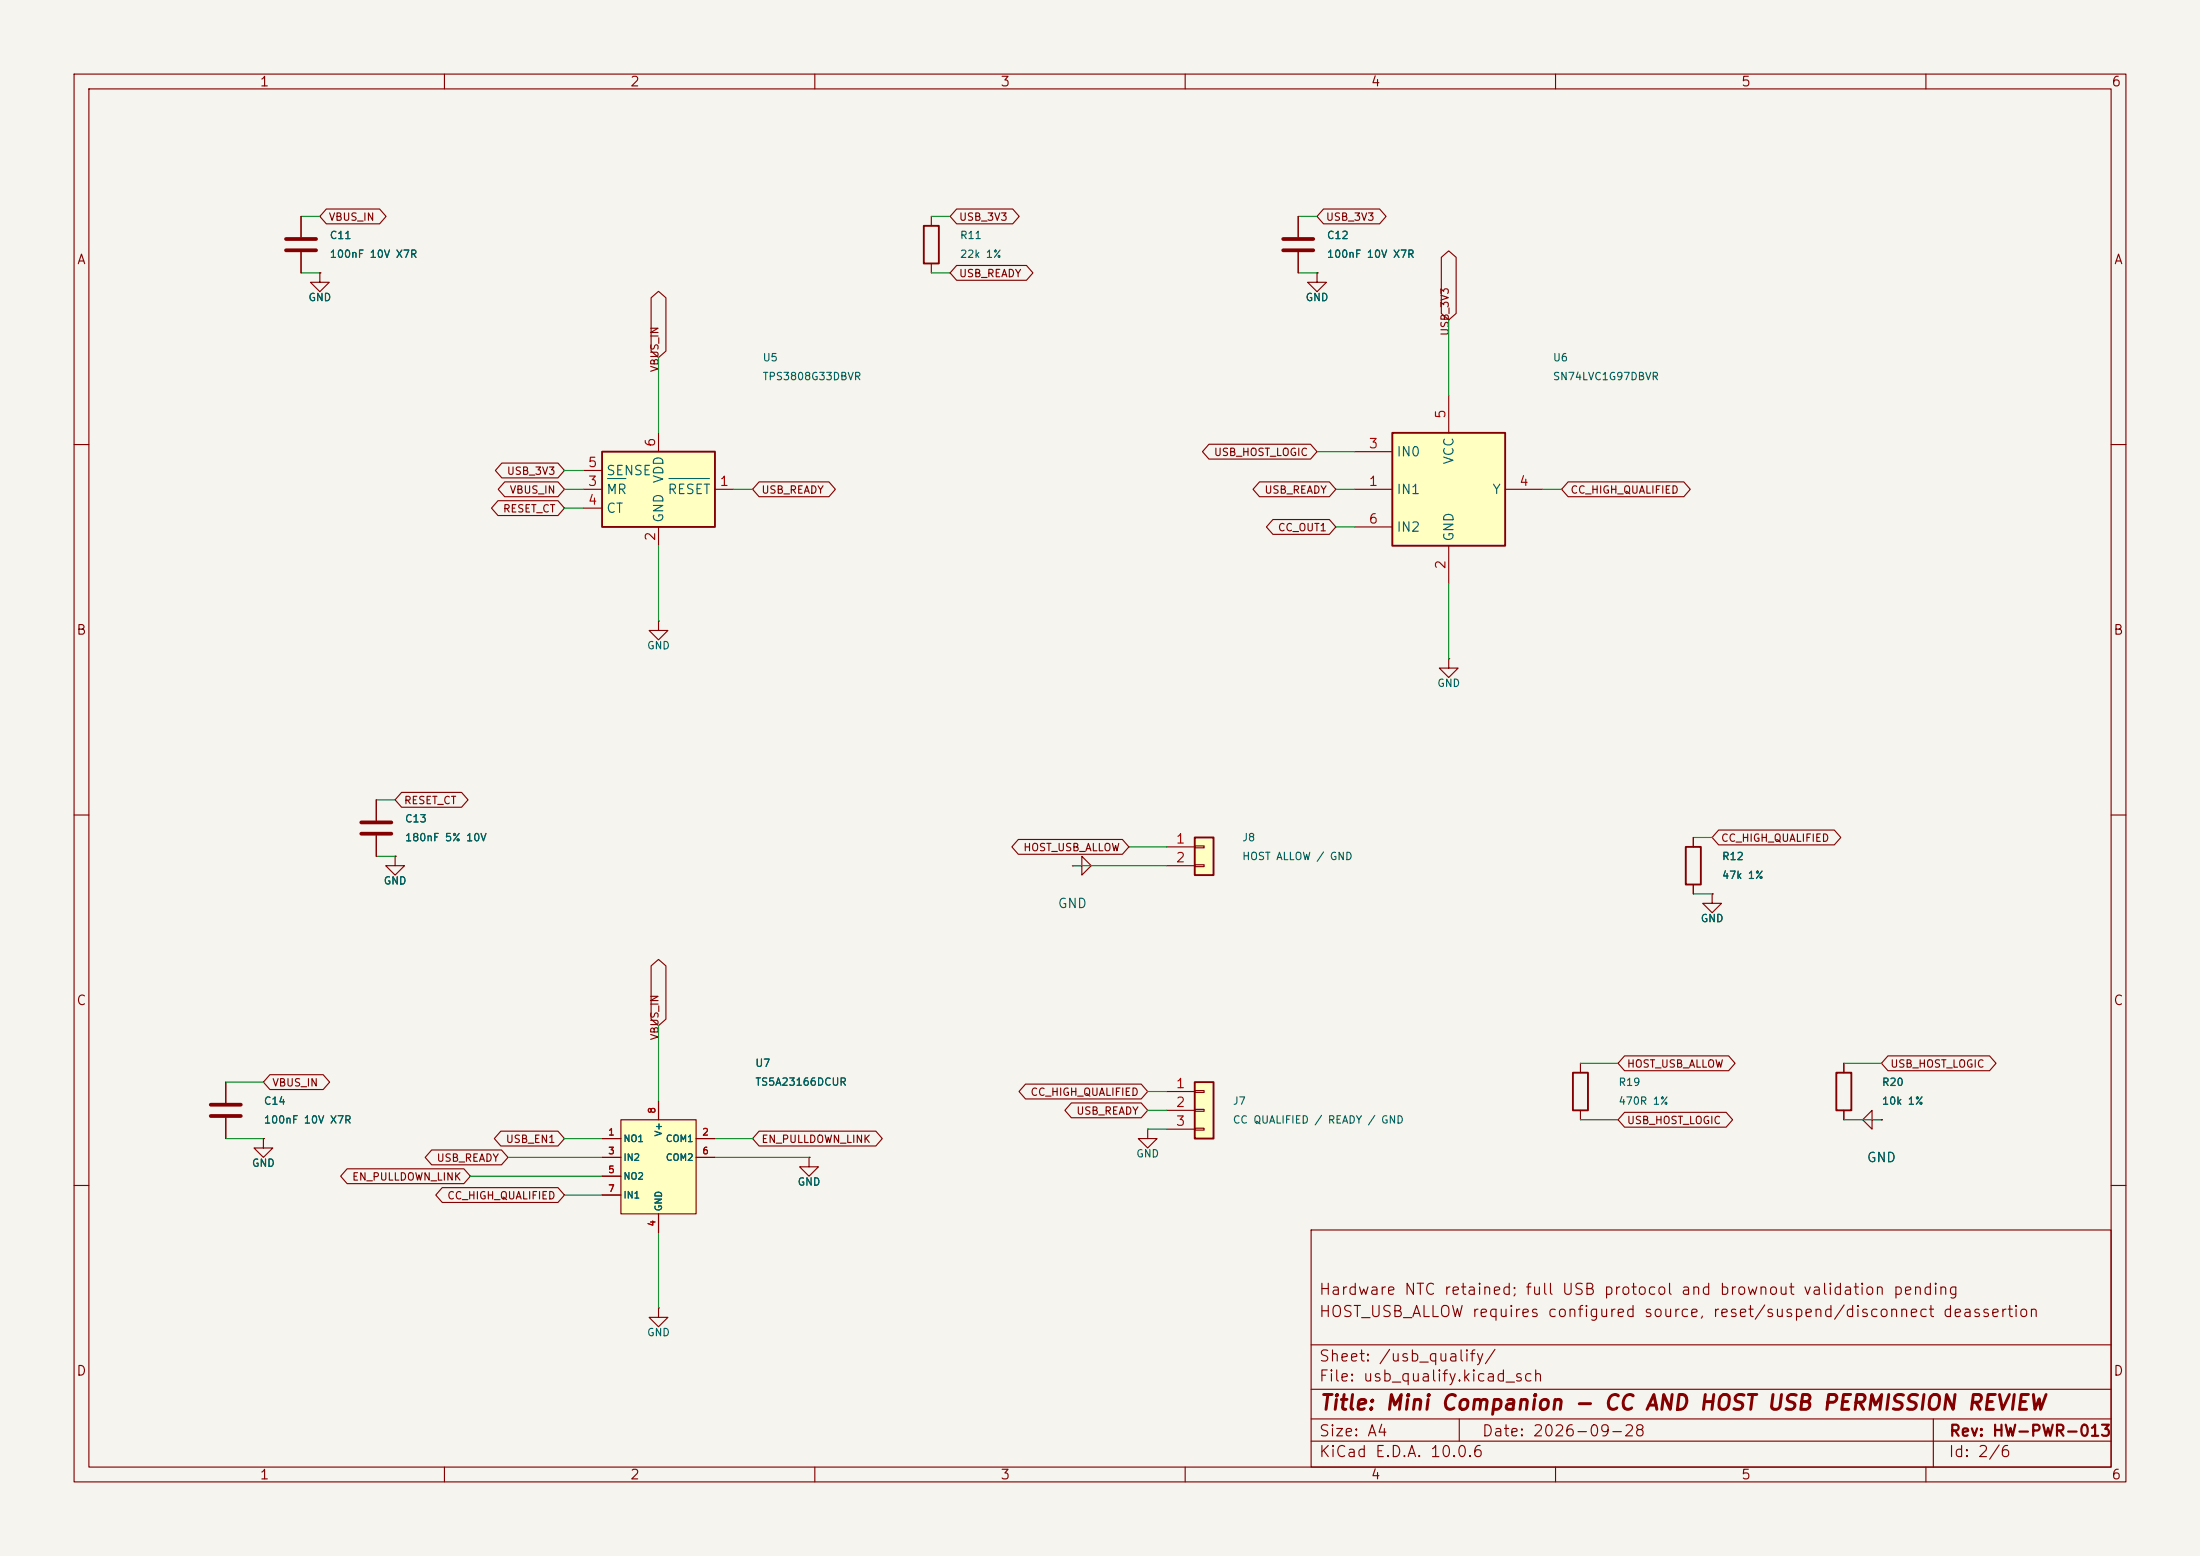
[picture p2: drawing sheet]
<svg xmlns="http://www.w3.org/2000/svg" width="297mm" height="210mm" viewBox="0 0 297 210" stroke-linecap="round" stroke-linejoin="round" font-family="sans-serif">
<path d="M0 0h297v210h-297z" fill="#f5f4ef" stroke="#f5f4ef" stroke-width=".14"/>
<g fill="none" stroke="#840000" stroke-width=".15">
<path d="M10 10h277v190h-277zM12 12h273v186h-273zM60 10v2M110 10v2M160 10v2M210 10v2M260 10v2M40.6 29.2v2.8M40.6 34v2.8M10 60h2M285 60h2M88.9 83.8v1.3h1.3l-1.3 1.3-1.3-1.3h1.3"/>
<path d="M88.9 83.8h.1M10 110h2M285 110h2M35.6 153.7v1.2h1.2l-1.2 1.3-1.3-1.3h1.3M35.6 153.7h.1M10 160h2M177 166h108v32h-108zM285 160h2M60 198v2M110 198v2M160 198v2M177 194.5h108"/>
<path d="M177 191.5h108M177 187.5h108M177 181.5h108M197 191.5v3M210 198v2M260 198v2M261 191.5v6.5"/>
</g>
<path d="M38.6 32.3h4.1M38.6 33.8h4.1" fill="none" stroke="#840000" stroke-width=".51"/>
<path d="M83.8 151.1h10.2v12.7h-10.2z" fill="#ffffc2"/>
<path d="M43.2 36.8v1.3h1.2l-1.2 1.3-1.3-1.3h1.3M43.2 36.8h.1M81.3 153.7h2.5M81.3 156.2h2.5M81.3 158.8h2.5M83.8 151.1h10.2v12.7h-10.2zM88.9 148.6v2.5M94 153.7h2.5M94 156.2h2.5M81.3 161.3h2.5M88.9 163.8v2.6" fill="none" stroke="#840000" stroke-width=".15"/>
<path d="M161.3 146.1h2.5v7.6h-2.5z" fill="#ffffc2"/>
<path d="M161.3 146.1h2.5v7.6h-2.5z" fill="none" stroke="#840000" stroke-width=".25"/>
<path d="M109.2 156.2v1.3h1.3l-1.3 1.3-1.3-1.3h1.3M109.2 156.2h.1M157.5 147.3h3.8M157.5 149.9h3.8M157.5 152.4h3.8M161.3 147.2h1.3v.2h-1.3zM161.3 149.7h1.3v.3h-1.3zM161.3 152.3h1.3v.2h-1.3z" fill="none" stroke="#840000" stroke-width=".15"/>
<path d="M81.3 61h15.2v10.1h-15.2z" fill="#ffffc2"/>
<path d="M124.7 30.5h2v5.1h-2zM81.3 61h15.2v10.1h-15.2zM247.9 144.8h2v5.1h-2z" fill="none" stroke="#840000" stroke-width=".25"/>
<g fill="none" stroke="#840000" stroke-width=".15">
<path d="M125.7 29.2v1.3M125.7 35.6v1.2M175.3 29.2v2.8M175.3 34v2.8M88.9 58.4v2.6M78.7 66h2.6M78.7 68.6h2.6M78.7 63.5h2.6M88.9 71.1v2.6M96.5 66h2.6M248.9 143.5v1.3M248.9 149.9v1.2"/>
<path d="M252.7 151.1v-1.2l-1.2 1.2 1.2 1.3v-1.3h1.3M254 151.1h.1M88.9 176.5v1.3h1.3l-1.3 1.3-1.3-1.3h1.3M88.9 176.5h.1"/>
</g>
<path d="M82 64.6h2.5M90.3 64.6h5.5" fill="none" stroke="#006464" stroke-width=".15"/>
<path d="M173.2 32.3h4.1M173.2 33.8h4.1" fill="none" stroke="#840000" stroke-width=".51"/>
<path d="M188 58.4h15.2v15.3h-15.2z" fill="#ffffc2"/>
<path d="M188 58.4h15.2v15.3h-15.2z" fill="none" stroke="#840000" stroke-width=".25"/>
<path d="M177.8 36.8v1.3h1.3l-1.3 1.3-1.3-1.3h1.3M177.8 36.8h.1M195.6 53.3v5.1M182.9 66h5.1M182.9 61h5.1M182.9 71.1h5.1M195.6 73.7v5M203.2 66h5.1M50.8 108v2.7M50.8 112.8v2.8" fill="none" stroke="#840000" stroke-width=".15"/>
<path d="M48.8 111h4M48.8 112.5h4" fill="none" stroke="#840000" stroke-width=".51"/>
<path d="M161.3 113h2.5v5.1h-2.5z" fill="#ffffc2"/>
<path d="M161.3 113h2.5v5.1h-2.5zM227.6 114.3h2v5.1h-2zM212.3 144.8h2.1v5.1h-2.1z" fill="none" stroke="#840000" stroke-width=".25"/>
<g fill="none" stroke="#840000" stroke-width=".15">
<path d="M40.6 29.2v2.8M40.6 34v2.8M43.2 36.8h.1M44.1 28.2h7.1l.9 1-.9 1h-7.1l-.9-1zM129.1 28.2h7.6l.9 1-.9 1h-7.6l-.8-1zM129.1 35.8h9.5l.9 1-.9 1h-9.5l-.8-1zM175.3 29.2v2.8M175.3 34v2.8M177.8 36.8h.1M178.7 28.2h7.5l.9 1-.9 1h-7.5l-.9-1zM194.6 34.7l1-.8 1 .8v7.6l-1 .9-1-.9zM87.9 40.2l1-.9 1 .9v7.2l-1 .9-1-.9z"/>
<path d="M163.2 60h13.7l.9 1-.9 1h-13.7l-.9-1zM67.2 67.6h8.1l.9 1-.9 1h-8.1l-.8-1zM67.8 62.5h7.5l.9 1-.9 1h-7.5l-.9-1zM68.1 65h7.2l.9 1-.9 1h-7.2l-.8-1zM102.5 65h9.4l.9 1-.9 1h-9.4l-.9-1zM170 65h9.5l.8 1-.8 1h-9.5l-.8-1zM171.8 70.1h7.7l.8 1-.8 1h-7.7l-.8-1zM211.7 65h15.6l.9 1-.9 1h-15.6l-.9-1zM195.6 88.9v1.3h1.2l-1.2 1.2-1.3-1.2h1.3M195.6 88.9h.1M50.8 108v2.7M50.8 112.8v2.8"/>
<path d="M53.3 115.6v1.2h1.3l-1.3 1.3-1.2-1.3h1.2M53.3 115.6h.1M54.2 106.9h8.1l.9 1.1-.9 1h-8.1l-.9-1zM137.5 113.3h14l.9 1-.9 1h-14l-.9-1zM144.8 116.8h1.2v-1.2l1.3 1.2-1.3 1.3v-1.3M144.8 116.8h.1M157.5 114.3h3.8M157.5 116.8h3.8M161.3 114.2h1.3v.2h-1.3zM161.3 116.7h1.3v.3h-1.3zM228.6 113v1.3M228.6 119.4v1.3"/>
<path d="M232 112h15.6l.9 1-.9 1h-15.6l-.9-1zM87.9 130.4l1-.9 1 .9v7.2l-1 .8-1-.8zM231.1 120.7v1.2h1.3l-1.3 1.3-1.2-1.3h1.2M231.1 120.7h.1M30.5 146.1v2.7M30.5 150.9v2.8M35.6 153.7h.1M36.4 145h7.2l.9 1.1-.9 1h-7.2l-.8-1zM46.9 157.7h15.7l.9 1.1-.9 1h-15.7l-.9-1zM58.3 155.2h9.4l.9 1-.9 1h-9.4l-.9-1zM67.6 152.7h7.7l.9 1-.9 1h-7.7l-.9-1zM81.3 153.7h2.5"/>
<path d="M81.3 156.2h2.5M81.3 158.8h2.5M88.9 148.6v2.5M94 153.7h2.5M94 156.2h2.5M102.5 152.7h15.7l.9 1-.9 1h-15.7l-.9-1zM109.2 156.2h.1M138.4 146.3h15.7l.8 1-.8 1h-15.7l-.8-1zM144.6 148.9h9.5l.8 1-.8 1h-9.5l-.8-1zM154.9 152.4v1.3h1.3l-1.3 1.2-1.2-1.2h1.2M154.9 152.4h.1M213.4 143.5v1.3"/>
<path d="M213.4 149.9v1.2M219.3 142.5h14.1l.8 1-.8 1h-14.1l-.9-1zM219.3 150.1h13.7l.9 1-.9 1h-13.7l-.9-1zM248.9 143.5v1.3M248.9 149.9v1.2M254 151.1h.1M254.9 142.5h13.7l.9 1-.9 1h-13.7l-.9-1zM59.7 160.3h15.6l.9 1-.9 1h-15.6l-.9-1zM81.3 161.3h2.5M88.9 163.8v2.6"/>
</g>
<path d="M28.4 149.1h4.1M28.4 150.6h4.1" fill="none" stroke="#840000" stroke-width=".51"/>
<g fill="none" stroke="#009600" stroke-width=".15">
<path d="M40.6 29.2h2.6M40.6 36.8h2.6M125.7 29.2h2.6M125.7 36.8h2.6M175.3 29.2h2.5M175.3 36.8h2.5M88.9 48.3v10.1M195.6 43.2v10.1M76.2 66h2.5M76.2 63.5h2.5M76.2 68.6h2.5M88.9 73.7v10.1"/>
<path d="M99.1 66h2.5M177.8 61h5.1M180.3 66h2.6M180.3 71.1h2.6M195.6 78.7v10.2M208.3 66h2.5M50.8 115.6h2.5M50.8 108h2.5M144.8 116.8h12.7M152.4 114.3h5.1M228.6 113h2.5M88.9 138.4v10.2"/>
<path d="M228.6 120.7h2.5M30.5 146.1h5.1M30.5 153.7h5.1M63.5 158.8h17.8M68.6 156.2h12.7M76.2 153.7h5.1M96.5 156.2h12.7M96.5 153.7h5.1M154.9 147.3h2.6M154.9 149.9h2.6M154.9 152.4h2.6M213.4 151.1h5"/>
<path d="M213.4 143.5h5M248.9 151.1h5.1M248.9 143.5h5.1M76.2 161.3h5.1M88.9 166.4v10.1"/>
</g>
<text font-size="2" fill="#840000" x="178" y="190.8">Title: Mini Companion - CC AND HOST USB PERMISSION REVIEW</text>
<g font-size="1.5" fill="#840000">
<text x="178" y="178.1">HOST_USB_ALLOW requires configured source, reset/suspend/disconnect deassertion</text>
<text x="178" y="175.1">Hardware NTC retained; full USB protocol and brownout validation pending</text>
<text x="178" y="184.1">Sheet: /usb_qualify/</text>
<text x="178" y="186.8">File: usb_qualify.kicad_sch</text>
<text x="178" y="197">KiCad E.D.A. 10.0.6</text>
<text x="178" y="194.2">Size: A4</text>
<text x="200" y="194.2">Date: 2026-09-28</text>
<text x="263" y="197">Id: 2/6</text>
<text x="263" y="194.2">Rev: HW-PWR-013</text>
</g>
<g font-size="1.3" fill="#840000">
<text x="35" y="12">1</text>
<text x="85" y="12">2</text>
<text x="135" y="12">3</text>
<text x="185" y="12">4</text>
<text x="235" y="12">5</text>
<text x="285" y="12">6</text>
<text x="10.3" y="36">A</text>
<text x="285.3" y="36">A</text>
<text x="10.2" y="86">B</text>
<text x="285.2" y="86">B</text>
<text x="10.2" y="136">C</text>
<text x="285.2" y="136">C</text>
<text x="10.2" y="186">D</text>
<text x="285.2" y="186">D</text>
<text x="35" y="200">1</text>
<text x="85" y="200">2</text>
<text x="135" y="200">3</text>
<text x="185" y="200">4</text>
<text x="235" y="200">5</text>
<text x="285" y="200">6</text>
</g>
<g font-size="1.3" fill="#a90000">
<text x="195.4" y="56.6" transform="rotate(-90 195.4 56.6)">5</text>
<text x="79.3" y="65.9">3</text>
<text x="79.3" y="63.4">5</text>
<text x="88.8" y="60.4" transform="rotate(-90 88.8 60.4)">6</text>
<text x="97.1" y="65.9">1</text>
<text x="184.7" y="65.9">1</text>
<text x="184.7" y="60.8">3</text>
<text x="205" y="65.9">4</text>
<text x="79.3" y="68.4">4</text>
<text x="184.7" y="71">6</text>
<text x="88.8" y="73.1" transform="rotate(-90 88.8 73.1)">2</text>
<text x="195.4" y="76.9" transform="rotate(-90 195.4 76.9)">2</text>
<text x="158.7" y="114.2">1</text>
<text x="158.7" y="116.7">2</text>
<text x="158.7" y="147.2">1</text>
<text x="158.7" y="149.7">2</text>
<text x="158.7" y="152.3">3</text>
</g>
<g font-size="1.3" fill="#006464">
<text x="81.8" y="64.5">SENSE</text>
<text x="89.9" y="65.3" transform="rotate(-90 89.9 65.3)">VDD</text>
<text x="188.4" y="61.9">IN0</text>
<text x="196.5" y="62.8" transform="rotate(-90 196.5 62.8)">VCC</text>
<text x="81.8" y="67">MR</text>
<text x="81.8" y="69.5">CT</text>
<text x="89.9" y="70.6" transform="rotate(-90 89.9 70.6)">GND</text>
<text x="90" y="67">RESET</text>
<text x="188.4" y="67">IN1</text>
<text x="201.4" y="67">Y</text>
<text x="188.4" y="72.1">IN2</text>
<text x="196.5" y="73.2" transform="rotate(-90 196.5 73.2)">GND</text>
<text x="142.7" y="122.9">GND</text>
<text x="251.9" y="157.2">GND</text>
</g>
<g font-size="1" fill="#840000">
<text x="44.3" y="30">VBUS_IN</text>
<text x="129.4" y="30">USB_3V3</text>
<text x="178.9" y="30">USB_3V3</text>
<text x="129.4" y="37.7">USB_READY</text>
<text x="195.8" y="45.4" transform="rotate(-90 195.8 45.4)">USB_3V3</text>
<text x="89.1" y="50.3" transform="rotate(-90 89.1 50.3)">VBUS_IN</text>
<text x="68.4" y="64.3">USB_3V3</text>
<text x="163.8" y="61.8">USB_HOST_LOGIC</text>
<text x="67.8" y="69.4">RESET_CT</text>
<text x="68.7" y="66.9">VBUS_IN</text>
<text x="102.7" y="66.9">USB_READY</text>
<text x="170.6" y="66.9">USB_READY</text>
<text x="172.4" y="71.9">CC_OUT1</text>
<text x="211.9" y="66.9">CC_HIGH_QUALIFIED</text>
<text x="54.5" y="108.8">RESET_CT</text>
<text x="232.3" y="113.9">CC_HIGH_QUALIFIED</text>
<text x="138.1" y="115.1">HOST_USB_ALLOW</text>
<text x="89.1" y="140.5" transform="rotate(-90 89.1 140.5)">VBUS_IN</text>
<text x="36.7" y="146.9">VBUS_IN</text>
<text x="139" y="148.1">CC_HIGH_QUALIFIED</text>
<text x="219.6" y="144.3">HOST_USB_ALLOW</text>
<text x="255.1" y="144.3">USB_HOST_LOGIC</text>
<text x="68.2" y="154.5">USB_EN1</text>
<text x="102.7" y="154.5">EN_PULLDOWN_LINK</text>
<text x="145.2" y="150.7">USB_READY</text>
<text x="219.6" y="152">USB_HOST_LOGIC</text>
<text x="47.5" y="159.6">EN_PULLDOWN_LINK</text>
<text x="58.9" y="157">USB_READY</text>
<text x="60.3" y="162.1">CC_HIGH_QUALIFIED</text>
</g>
<g font-size="1" fill="#006464">
<text x="44.4" y="32.5">C11</text>
<text x="44.4" y="35">100nF 10V X7R</text>
<text x="129.5" y="32.5">R11</text>
<text x="129.5" y="35">22k 1%</text>
<text x="179.1" y="32.5">C12</text>
<text x="179.1" y="35">100nF 10V X7R</text>
<text x="41.6" y="40.9">GND</text>
<text x="176.2" y="40.9">GND</text>
<text x="102.9" y="49">U5</text>
<text x="102.9" y="51.6">TPS3808G33DBVR</text>
<text x="209.6" y="49">U6</text>
<text x="209.6" y="51.6">SN74LVC1G97DBVR</text>
<text x="87.3" y="87.9">GND</text>
<text x="194" y="93">GND</text>
<text x="54.6" y="111.2">C13</text>
<text x="54.6" y="113.8">180nF 5% 10V</text>
<text x="167.6" y="113.8">J8</text>
<text x="51.7" y="119.6">GND</text>
<text x="167.6" y="116.3">HOST ALLOW / GND</text>
<text x="232.4" y="116.3">R12</text>
<text x="232.4" y="118.9">47k 1%</text>
<text x="229.5" y="124.7">GND</text>
<text x="35.5" y="149.3">C14</text>
<text x="101.9" y="144.2">U7</text>
<text x="101.9" y="146.8">TS5A23166DCUR</text>
<text x="166.4" y="149.3">J7</text>
<text x="218.4" y="146.8">R19</text>
<text x="218.4" y="149.3">470R 1%</text>
<text x="254" y="146.8">R20</text>
<text x="254" y="149.3">10k 1%</text>
<text x="35.5" y="151.9">100nF 10V X7R</text>
<text x="166.4" y="151.9">CC QUALIFIED / READY / GND</text>
<text x="33.9" y="157.7">GND</text>
<text x="107.6" y="160.3">GND</text>
<text x="153.3" y="156.5">GND</text>
<text x="87.3" y="180.6">GND</text>
</g>
<g font-size=".9" fill="#a90000">
<text x="82" y="153.5">1</text>
<text x="88.7" y="150.4" transform="rotate(-90 88.7 150.4)">8</text>
<text x="94.7" y="153.5">2</text>
<text x="82" y="156">3</text>
<text x="82" y="158.5">5</text>
<text x="82" y="161.1">7</text>
<text x="94.7" y="156">6</text>
<text x="88.7" y="165.6" transform="rotate(-90 88.7 165.6)">4</text>
</g>
<g font-size=".9" fill="#006464">
<text x="84.1" y="154.4">NO1</text>
<text x="89.6" y="153.5" transform="rotate(-90 89.6 153.5)">V+</text>
<text x="89.8" y="154.4">COM1</text>
<text x="84.1" y="156.9">IN2</text>
<text x="84.1" y="159.4">NO2</text>
<text x="84.1" y="162">IN1</text>
<text x="89.8" y="156.9">COM2</text>
<text x="89.6" y="163.6" transform="rotate(-90 89.6 163.6)">GND</text>
</g>
</svg>
